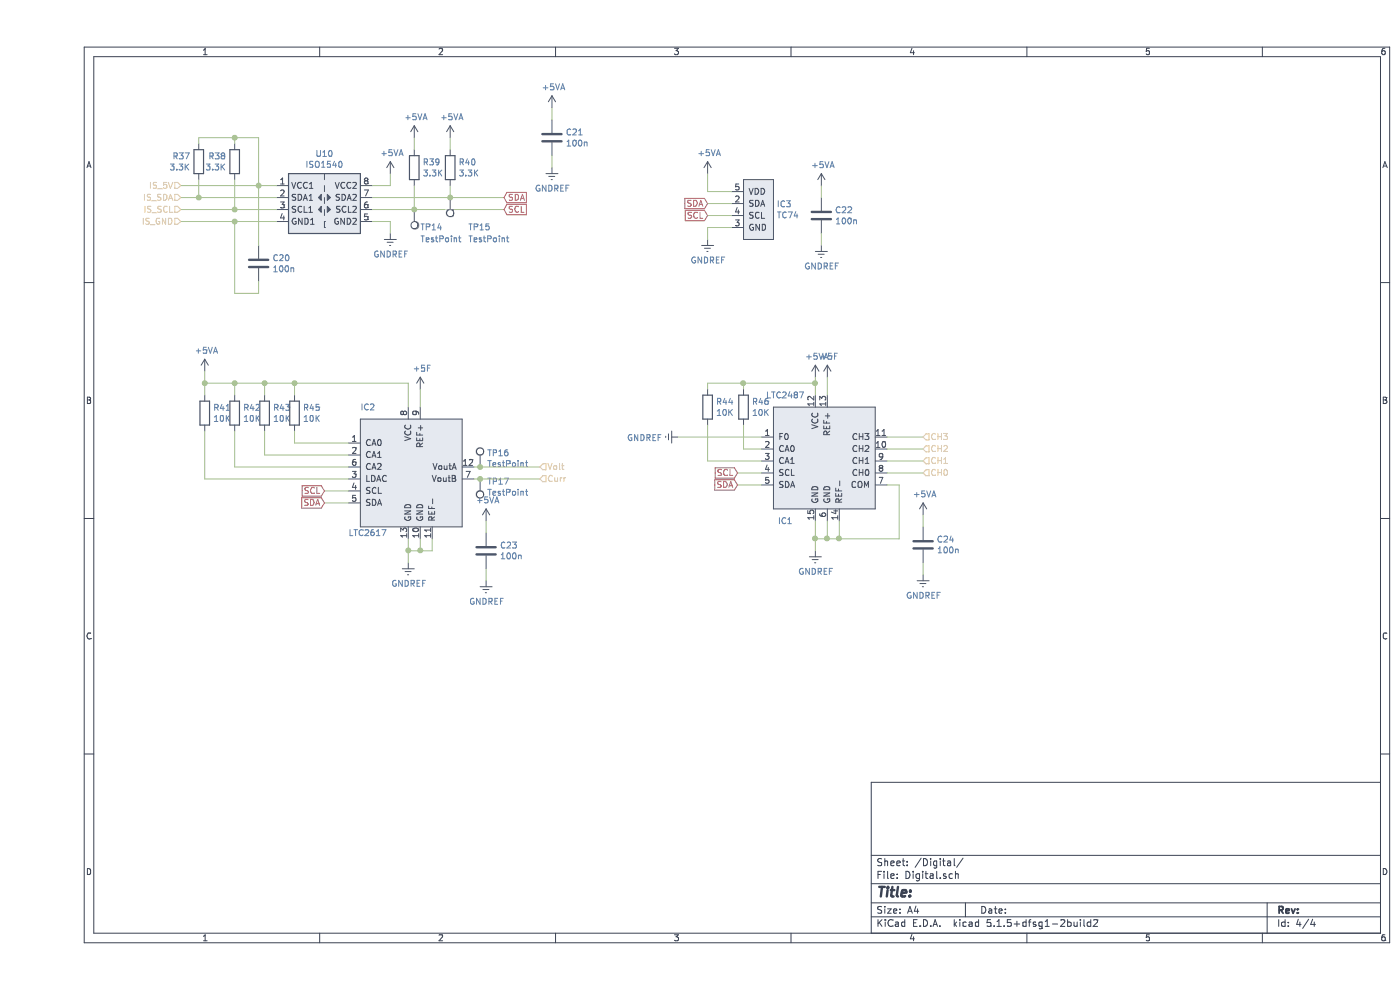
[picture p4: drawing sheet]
EESchema Schematic File Version 4
EELAYER 30 0
EELAYER END
$Descr A4 11693 8268
encoding utf-8
Sheet 4 4
Title ""
Date ""
Rev ""
Comp ""
Comment1 ""
Comment2 ""
Comment3 ""
Comment4 ""
$EndDescr
$Comp
L power:+5VA #PWR0146
U 1 1
P 5600 1450
F 0 "#PWR0146" H 5600 1300 50  0001 C CNN
F 1 "+5VA" H 5615 1623 50  0000 C CNN
F 2 "" H 5600 1450 50  0001 C CNN
F 3 "" H 5600 1450 50  0001 C CNN
	1    5600 1450
	1    0    0    -1  
$EndComp
$Comp
L Isolator:ISO1540 U10
U 1 1
P 2400 1650
F 0 "U10" H 2400 2017 50  0000 C CNN
F 1 "ISO1540" H 2400 1926 50  0000 C CNN
F 2 "Package_SO:SOIC-8_3.9x4.9mm_P1.27mm" H 2400 1300 50  0001 C CNN
F 3 "http://www.ti.com/lit/ds/symlink/iso1541.pdf" H 2400 1700 50  0001 C CNN
	1    2400 1650
	1    0    0    -1  
$EndComp
$Comp
L riklib:TC74 IC3
U 1 1
P 6000 1700
F 0 "IC3" H 6178 1696 50  0000 L CNN
F 1 "TC74" H 6178 1605 50  0000 L CNN
F 2 "Package_TO_SOT_THT:TO-220-5_Vertical" H 5800 1750 50  0001 C CNN
F 3 "" H 5800 1750 50  0001 C CNN
	1    6000 1700
	1    0    0    -1  
$EndComp
$Comp
L riklib:LTC2487 IC1
U 1 1
P 6600 3650
F 0 "IC1" H 6250 2950 50  0000 C CNN
F 1 "LTC2487" H 6250 4000 50  0000 C CNN
F 2 "Package_DFN_QFN:DFN-14-1EP_3x4mm_P0.5mm_EP1.7x3.3mm" H 6350 3800 50  0001 C CNN
F 3 "" H 6350 3800 50  0001 C CNN
	1    6600 3650
	1    0    0    -1  
$EndComp
$Comp
L power:GNDREF #PWR0147
U 1 1
P 5600 2000
F 0 "#PWR0147" H 5600 1750 50  0001 C CNN
F 1 "GNDREF" H 5605 1827 50  0000 C CNN
F 2 "" H 5600 2000 50  0001 C CNN
F 3 "" H 5600 2000 50  0001 C CNN
	1    5600 2000
	1    0    0    -1  
$EndComp
Wire Wire Line
	5600 2000 5600 1900
Wire Wire Line
	5600 1900 5800 1900
Wire Wire Line
	5800 1600 5600 1600
Wire Wire Line
	5600 1600 5600 1450
Text GLabel 5600 1700 0    50   Input ~ 0
SDA
Wire Wire Line
	5600 1700 5800 1700
Text GLabel 5600 1800 0    50   Input ~ 0
SCL
Wire Wire Line
	5600 1800 5800 1800
$Comp
L Device:R R41
U 1 1
P 1400 3450
F 0 "R41" H 1470 3496 50  0000 L CNN
F 1 "10K" H 1470 3405 50  0000 L CNN
F 2 "Resistor_SMD:R_0603_1608Metric" V 1330 3450 50  0001 C CNN
F 3 "~" H 1400 3450 50  0001 C CNN
	1    1400 3450
	1    0    0    -1  
$EndComp
$Comp
L Device:R R42
U 1 1
P 1650 3450
F 0 "R42" H 1720 3496 50  0000 L CNN
F 1 "10K" H 1720 3405 50  0000 L CNN
F 2 "Resistor_SMD:R_0603_1608Metric" V 1580 3450 50  0001 C CNN
F 3 "~" H 1650 3450 50  0001 C CNN
	1    1650 3450
	1    0    0    -1  
$EndComp
$Comp
L Device:R R43
U 1 1
P 1900 3450
F 0 "R43" H 1970 3496 50  0000 L CNN
F 1 "10K" H 1970 3405 50  0000 L CNN
F 2 "Resistor_SMD:R_0603_1608Metric" V 1830 3450 50  0001 C CNN
F 3 "~" H 1900 3450 50  0001 C CNN
	1    1900 3450
	1    0    0    -1  
$EndComp
$Comp
L Device:R R45
U 1 1
P 2150 3450
F 0 "R45" H 2220 3496 50  0000 L CNN
F 1 "10K" H 2220 3405 50  0000 L CNN
F 2 "Resistor_SMD:R_0603_1608Metric" V 2080 3450 50  0001 C CNN
F 3 "~" H 2150 3450 50  0001 C CNN
	1    2150 3450
	1    0    0    -1  
$EndComp
Wire Wire Line
	1400 4000 2600 4000
Wire Wire Line
	1400 3600 1400 4000
Wire Wire Line
	1650 3600 1650 3900
Wire Wire Line
	1650 3900 2600 3900
Wire Wire Line
	2600 3800 1900 3800
Wire Wire Line
	1900 3800 1900 3600
Wire Wire Line
	2150 3600 2150 3700
Wire Wire Line
	2150 3700 2600 3700
$Comp
L power:+5VA #PWR0148
U 1 1
P 1400 3100
F 0 "#PWR0148" H 1400 2950 50  0001 C CNN
F 1 "+5VA" H 1415 3273 50  0000 C CNN
F 2 "" H 1400 3100 50  0001 C CNN
F 3 "" H 1400 3100 50  0001 C CNN
	1    1400 3100
	1    0    0    -1  
$EndComp
Wire Wire Line
	1400 3100 1400 3200
Wire Wire Line
	1400 3200 1650 3200
Wire Wire Line
	3100 3200 3100 3400
Connection ~ 1400 3200
Wire Wire Line
	1400 3200 1400 3300
Wire Wire Line
	2150 3300 2150 3200
Connection ~ 2150 3200
Wire Wire Line
	2150 3200 3100 3200
Wire Wire Line
	1900 3300 1900 3200
Connection ~ 1900 3200
Wire Wire Line
	1900 3200 2150 3200
Wire Wire Line
	1650 3300 1650 3200
Connection ~ 1650 3200
Wire Wire Line
	1650 3200 1900 3200
$Comp
L power:GNDREF #PWR0149
U 1 1
P 3100 4700
F 0 "#PWR0149" H 3100 4450 50  0001 C CNN
F 1 "GNDREF" H 3105 4527 50  0000 C CNN
F 2 "" H 3100 4700 50  0001 C CNN
F 3 "" H 3100 4700 50  0001 C CNN
	1    3100 4700
	1    0    0    -1  
$EndComp
Wire Wire Line
	3100 4700 3100 4600
Wire Wire Line
	3100 4600 3200 4600
Wire Wire Line
	3200 4600 3200 4500
Connection ~ 3100 4600
Wire Wire Line
	3100 4600 3100 4500
Wire Wire Line
	6500 4350 6500 4500
Wire Wire Line
	6500 4500 6600 4500
Wire Wire Line
	7200 4500 7200 4050
Wire Wire Line
	7200 4050 7100 4050
Wire Wire Line
	6600 4350 6600 4500
Connection ~ 6600 4500
Wire Wire Line
	6600 4500 6700 4500
$Comp
L power:GNDREF #PWR0150
U 1 1
P 6500 4600
F 0 "#PWR0150" H 6500 4350 50  0001 C CNN
F 1 "GNDREF" H 6505 4427 50  0000 C CNN
F 2 "" H 6500 4600 50  0001 C CNN
F 3 "" H 6500 4600 50  0001 C CNN
	1    6500 4600
	1    0    0    -1  
$EndComp
$Comp
L power:GNDREF #PWR0151
U 1 1
P 5350 3650
F 0 "#PWR0151" H 5350 3400 50  0001 C CNN
F 1 "GNDREF" V 5355 3522 50  0000 R CNN
F 2 "" H 5350 3650 50  0001 C CNN
F 3 "" H 5350 3650 50  0001 C CNN
	1    5350 3650
	0    1    1    0   
$EndComp
Wire Wire Line
	5350 3650 6050 3650
Wire Wire Line
	6500 4600 6500 4500
Connection ~ 6500 4500
Wire Wire Line
	6500 3300 6500 3200
Wire Wire Line
	6500 3200 5900 3200
$Comp
L Device:R R46
U 1 1
P 5900 3400
F 0 "R46" H 5970 3446 50  0000 L CNN
F 1 "10K" H 5970 3355 50  0000 L CNN
F 2 "Resistor_SMD:R_0603_1608Metric" V 5830 3400 50  0001 C CNN
F 3 "~" H 5900 3400 50  0001 C CNN
	1    5900 3400
	1    0    0    -1  
$EndComp
$Comp
L Device:R R44
U 1 1
P 5600 3400
F 0 "R44" H 5670 3446 50  0000 L CNN
F 1 "10K" H 5670 3355 50  0000 L CNN
F 2 "Resistor_SMD:R_0603_1608Metric" V 5530 3400 50  0001 C CNN
F 3 "~" H 5600 3400 50  0001 C CNN
	1    5600 3400
	1    0    0    -1  
$EndComp
Wire Wire Line
	6050 3850 5600 3850
Wire Wire Line
	5600 3850 5600 3550
Wire Wire Line
	5900 3550 5900 3750
Wire Wire Line
	5900 3750 6050 3750
Wire Wire Line
	5900 3250 5900 3200
Wire Wire Line
	5900 3200 5600 3200
Wire Wire Line
	5600 3200 5600 3250
Connection ~ 5900 3200
Text HLabel 7400 3650 2    50   Input ~ 0
CH3
Text HLabel 7400 3750 2    50   Input ~ 0
CH2
Text HLabel 7400 3850 2    50   Input ~ 0
CH1
Text HLabel 7400 3950 2    50   Input ~ 0
CH0
Wire Wire Line
	7400 3950 7100 3950
Wire Wire Line
	7100 3850 7400 3850
Wire Wire Line
	7400 3750 7100 3750
Wire Wire Line
	7100 3650 7400 3650
$Comp
L power:+5F #PWR?
U 1 1
P 6600 3150
AR Path="/6007D2AC/5FF77E05" Ref="#PWR?"  Part="1" 
AR Path="/5FF10DE2/5FF77E05" Ref="#PWR0152"  Part="1" 
F 0 "#PWR0152" H 6600 3000 50  0001 C CNN
F 1 "+5F" H 6615 3323 50  0000 C CNN
F 2 "" H 6600 3150 50  0001 C CNN
F 3 "" H 6600 3150 50  0001 C CNN
	1    6600 3150
	1    0    0    -1  
$EndComp
Wire Wire Line
	6600 3150 6600 3300
$Comp
L power:+5F #PWR?
U 1 1
P 3200 3250
AR Path="/6007D2AC/5FF808C9" Ref="#PWR?"  Part="1" 
AR Path="/5FF10DE2/5FF808C9" Ref="#PWR0153"  Part="1" 
F 0 "#PWR0153" H 3200 3100 50  0001 C CNN
F 1 "+5F" H 3215 3423 50  0000 C CNN
F 2 "" H 3200 3250 50  0001 C CNN
F 3 "" H 3200 3250 50  0001 C CNN
	1    3200 3250
	1    0    0    -1  
$EndComp
Wire Wire Line
	3200 3250 3200 3400
Text HLabel 4200 3900 2    50   Input ~ 0
Volt
Text HLabel 4200 4000 2    50   Input ~ 0
Curr
Wire Wire Line
	4200 4000 3700 4000
Wire Wire Line
	3650 3900 3700 3900
$Comp
L power:+5VA #PWR0154
U 1 1
P 2950 1450
F 0 "#PWR0154" H 2950 1300 50  0001 C CNN
F 1 "+5VA" H 2965 1623 50  0000 C CNN
F 2 "" H 2950 1450 50  0001 C CNN
F 3 "" H 2950 1450 50  0001 C CNN
	1    2950 1450
	1    0    0    -1  
$EndComp
Wire Wire Line
	2800 1550 2950 1550
Wire Wire Line
	2950 1550 2950 1450
$Comp
L power:GNDREF #PWR0155
U 1 1
P 2950 1950
F 0 "#PWR0155" H 2950 1700 50  0001 C CNN
F 1 "GNDREF" H 2955 1777 50  0000 C CNN
F 2 "" H 2950 1950 50  0001 C CNN
F 3 "" H 2950 1950 50  0001 C CNN
	1    2950 1950
	1    0    0    -1  
$EndComp
Wire Wire Line
	2800 1850 2950 1850
Wire Wire Line
	2950 1850 2950 1950
Text GLabel 3900 1750 2    50   Input ~ 0
SCL
Text GLabel 3900 1650 2    50   Input ~ 0
SDA
Wire Wire Line
	2800 1750 3150 1750
$Comp
L Device:R R39
U 1 1
P 3150 1400
F 0 "R39" H 3220 1446 50  0000 L CNN
F 1 "3.3K" H 3220 1355 50  0000 L CNN
F 2 "Resistor_SMD:R_0603_1608Metric" V 3080 1400 50  0001 C CNN
F 3 "~" H 3150 1400 50  0001 C CNN
	1    3150 1400
	1    0    0    -1  
$EndComp
$Comp
L Device:R R40
U 1 1
P 3450 1400
F 0 "R40" H 3520 1446 50  0000 L CNN
F 1 "3.3K" H 3520 1355 50  0000 L CNN
F 2 "Resistor_SMD:R_0603_1608Metric" V 3380 1400 50  0001 C CNN
F 3 "~" H 3450 1400 50  0001 C CNN
	1    3450 1400
	1    0    0    -1  
$EndComp
$Comp
L power:+5VA #PWR0156
U 1 1
P 3150 1150
F 0 "#PWR0156" H 3150 1000 50  0001 C CNN
F 1 "+5VA" H 3165 1323 50  0000 C CNN
F 2 "" H 3150 1150 50  0001 C CNN
F 3 "" H 3150 1150 50  0001 C CNN
	1    3150 1150
	1    0    0    -1  
$EndComp
$Comp
L power:+5VA #PWR0157
U 1 1
P 3450 1150
F 0 "#PWR0157" H 3450 1000 50  0001 C CNN
F 1 "+5VA" H 3465 1323 50  0000 C CNN
F 2 "" H 3450 1150 50  0001 C CNN
F 3 "" H 3450 1150 50  0001 C CNN
	1    3450 1150
	1    0    0    -1  
$EndComp
Wire Wire Line
	3450 1150 3450 1250
Wire Wire Line
	3450 1550 3450 1650
Wire Wire Line
	2800 1650 3450 1650
Connection ~ 3450 1650
Wire Wire Line
	3450 1650 3900 1650
Wire Wire Line
	3150 1550 3150 1750
Connection ~ 3150 1750
Wire Wire Line
	3150 1750 3900 1750
Wire Wire Line
	3150 1150 3150 1250
Wire Wire Line
	2000 1750 1650 1750
$Comp
L Device:R R38
U 1 1
P 1650 1350
F 0 "R38" H 1720 1396 50  0000 L CNN
F 1 "3.3K" H 1720 1305 50  0000 L CNN
F 2 "Resistor_SMD:R_0603_1608Metric" V 1580 1350 50  0001 C CNN
F 3 "~" H 1650 1350 50  0001 C CNN
	1    1650 1350
	-1   0    0    -1  
$EndComp
$Comp
L Device:R R37
U 1 1
P 1350 1350
F 0 "R37" H 1420 1396 50  0000 L CNN
F 1 "3.3K" H 1420 1305 50  0000 L CNN
F 2 "Resistor_SMD:R_0603_1608Metric" V 1280 1350 50  0001 C CNN
F 3 "~" H 1350 1350 50  0001 C CNN
	1    1350 1350
	-1   0    0    -1  
$EndComp
Wire Wire Line
	1350 1150 1350 1200
Wire Wire Line
	1350 1500 1350 1650
Wire Wire Line
	2000 1650 1350 1650
Connection ~ 1350 1650
Wire Wire Line
	1350 1650 1200 1650
Wire Wire Line
	1650 1500 1650 1750
Connection ~ 1650 1750
Wire Wire Line
	1650 1750 1200 1750
Wire Wire Line
	1650 1150 1650 1200
Text HLabel 1200 1850 0    50   Input ~ 0
IS_GND
Wire Wire Line
	1200 1850 1650 1850
Text HLabel 1200 1550 0    50   Input ~ 0
IS_5V
Wire Wire Line
	1200 1550 1850 1550
Text HLabel 1200 1650 0    50   Input ~ 0
IS_SDA
Text HLabel 1200 1750 0    50   Input ~ 0
IS_SCL
Wire Wire Line
	1850 1550 1850 1150
Wire Wire Line
	1850 1150 1650 1150
Connection ~ 1850 1550
Wire Wire Line
	1850 1550 2000 1550
Wire Wire Line
	1650 1150 1350 1150
Connection ~ 1650 1150
$Comp
L Device:C C21
U 1 1
P 4300 1150
F 0 "C21" H 4415 1196 50  0000 L CNN
F 1 "100n" H 4415 1105 50  0000 L CNN
F 2 "Capacitor_SMD:C_0603_1608Metric_Pad1.05x0.95mm_HandSolder" H 4338 1000 50  0001 C CNN
F 3 "~" H 4300 1150 50  0001 C CNN
	1    4300 1150
	1    0    0    -1  
$EndComp
$Comp
L power:GNDREF #PWR0158
U 1 1
P 4300 1400
F 0 "#PWR0158" H 4300 1150 50  0001 C CNN
F 1 "GNDREF" H 4305 1227 50  0000 C CNN
F 2 "" H 4300 1400 50  0001 C CNN
F 3 "" H 4300 1400 50  0001 C CNN
	1    4300 1400
	1    0    0    -1  
$EndComp
$Comp
L power:+5VA #PWR0159
U 1 1
P 4300 900
F 0 "#PWR0159" H 4300 750 50  0001 C CNN
F 1 "+5VA" H 4315 1073 50  0000 C CNN
F 2 "" H 4300 900 50  0001 C CNN
F 3 "" H 4300 900 50  0001 C CNN
	1    4300 900 
	1    0    0    -1  
$EndComp
Wire Wire Line
	4300 900  4300 1000
Wire Wire Line
	4300 1400 4300 1300
$Comp
L Device:C C22
U 1 1
P 6550 1800
F 0 "C22" H 6665 1846 50  0000 L CNN
F 1 "100n" H 6665 1755 50  0000 L CNN
F 2 "Capacitor_SMD:C_0603_1608Metric_Pad1.05x0.95mm_HandSolder" H 6588 1650 50  0001 C CNN
F 3 "~" H 6550 1800 50  0001 C CNN
	1    6550 1800
	1    0    0    -1  
$EndComp
$Comp
L power:GNDREF #PWR0160
U 1 1
P 6550 2050
F 0 "#PWR0160" H 6550 1800 50  0001 C CNN
F 1 "GNDREF" H 6555 1877 50  0000 C CNN
F 2 "" H 6550 2050 50  0001 C CNN
F 3 "" H 6550 2050 50  0001 C CNN
	1    6550 2050
	1    0    0    -1  
$EndComp
$Comp
L power:+5VA #PWR0161
U 1 1
P 6550 1550
F 0 "#PWR0161" H 6550 1400 50  0001 C CNN
F 1 "+5VA" H 6565 1723 50  0000 C CNN
F 2 "" H 6550 1550 50  0001 C CNN
F 3 "" H 6550 1550 50  0001 C CNN
	1    6550 1550
	1    0    0    -1  
$EndComp
Wire Wire Line
	6550 1550 6550 1650
Wire Wire Line
	6550 2050 6550 1950
$Comp
L Device:C C23
U 1 1
P 3750 4600
F 0 "C23" H 3865 4646 50  0000 L CNN
F 1 "100n" H 3865 4555 50  0000 L CNN
F 2 "Capacitor_SMD:C_0603_1608Metric_Pad1.05x0.95mm_HandSolder" H 3788 4450 50  0001 C CNN
F 3 "~" H 3750 4600 50  0001 C CNN
	1    3750 4600
	1    0    0    -1  
$EndComp
$Comp
L power:GNDREF #PWR0162
U 1 1
P 3750 4850
F 0 "#PWR0162" H 3750 4600 50  0001 C CNN
F 1 "GNDREF" H 3755 4677 50  0000 C CNN
F 2 "" H 3750 4850 50  0001 C CNN
F 3 "" H 3750 4850 50  0001 C CNN
	1    3750 4850
	1    0    0    -1  
$EndComp
$Comp
L power:+5VA #PWR0163
U 1 1
P 3750 4350
F 0 "#PWR0163" H 3750 4200 50  0001 C CNN
F 1 "+5VA" H 3765 4523 50  0000 C CNN
F 2 "" H 3750 4350 50  0001 C CNN
F 3 "" H 3750 4350 50  0001 C CNN
	1    3750 4350
	1    0    0    -1  
$EndComp
Wire Wire Line
	3750 4350 3750 4450
Wire Wire Line
	3750 4850 3750 4750
$Comp
L Device:C C24
U 1 1
P 7400 4550
F 0 "C24" H 7515 4596 50  0000 L CNN
F 1 "100n" H 7515 4505 50  0000 L CNN
F 2 "Capacitor_SMD:C_0603_1608Metric_Pad1.05x0.95mm_HandSolder" H 7438 4400 50  0001 C CNN
F 3 "~" H 7400 4550 50  0001 C CNN
	1    7400 4550
	1    0    0    -1  
$EndComp
$Comp
L power:GNDREF #PWR0164
U 1 1
P 7400 4800
F 0 "#PWR0164" H 7400 4550 50  0001 C CNN
F 1 "GNDREF" H 7405 4627 50  0000 C CNN
F 2 "" H 7400 4800 50  0001 C CNN
F 3 "" H 7400 4800 50  0001 C CNN
	1    7400 4800
	1    0    0    -1  
$EndComp
$Comp
L power:+5VA #PWR0165
U 1 1
P 7400 4300
F 0 "#PWR0165" H 7400 4150 50  0001 C CNN
F 1 "+5VA" H 7415 4473 50  0000 C CNN
F 2 "" H 7400 4300 50  0001 C CNN
F 3 "" H 7400 4300 50  0001 C CNN
	1    7400 4300
	1    0    0    -1  
$EndComp
Wire Wire Line
	7400 4300 7400 4400
Wire Wire Line
	7400 4800 7400 4700
$Comp
L Device:C C20
U 1 1
P 1850 2200
F 0 "C20" H 1965 2246 50  0000 L CNN
F 1 "100n" H 1965 2155 50  0000 L CNN
F 2 "Capacitor_SMD:C_0603_1608Metric_Pad1.05x0.95mm_HandSolder" H 1888 2050 50  0001 C CNN
F 3 "~" H 1850 2200 50  0001 C CNN
	1    1850 2200
	1    0    0    -1  
$EndComp
Wire Wire Line
	1850 2450 1850 2350
Wire Wire Line
	1850 1550 1850 2050
Wire Wire Line
	1850 2450 1650 2450
Wire Wire Line
	1650 2450 1650 1850
Connection ~ 1650 1850
Wire Wire Line
	1650 1850 2000 1850
$Comp
L Connector:TestPoint TP14
U 1 1
P 3150 1750
F 0 "TP14" H 3100 1900 50  0000 R CNN
F 1 "TestPoint" H 3100 2000 50  0000 R CNN
F 2 "TestPoint:TestPoint_Loop_D1.80mm_Drill1.0mm_Beaded" H 3350 1750 50  0001 C CNN
F 3 "~" H 3350 1750 50  0001 C CNN
	1    3150 1750
	-1   0    0    1   
$EndComp
$Comp
L Connector:TestPoint TP15
U 1 1
P 3450 1650
F 0 "TP15" H 3300 1900 50  0000 R CNN
F 1 "TestPoint" H 3300 2000 50  0000 R CNN
F 2 "TestPoint:TestPoint_Loop_D1.80mm_Drill1.0mm_Beaded" H 3650 1650 50  0001 C CNN
F 3 "~" H 3650 1650 50  0001 C CNN
	1    3450 1650
	-1   0    0    1   
$EndComp
$Comp
L Connector:TestPoint TP17
U 1 1
P 3700 4000
F 0 "TP17" H 3642 4026 50  0000 R CNN
F 1 "TestPoint" H 3642 4117 50  0000 R CNN
F 2 "TestPoint:TestPoint_Loop_D1.80mm_Drill1.0mm_Beaded" H 3900 4000 50  0001 C CNN
F 3 "~" H 3900 4000 50  0001 C CNN
	1    3700 4000
	-1   0    0    1   
$EndComp
Connection ~ 3700 4000
Wire Wire Line
	3700 4000 3650 4000
$Comp
L Connector:TestPoint TP16
U 1 1
P 3700 3900
F 0 "TP16" H 3758 4018 50  0000 L CNN
F 1 "TestPoint" H 3758 3927 50  0000 L CNN
F 2 "TestPoint:TestPoint_Loop_D1.80mm_Drill1.0mm_Beaded" H 3900 3900 50  0001 C CNN
F 3 "~" H 3900 3900 50  0001 C CNN
	1    3700 3900
	1    0    0    -1  
$EndComp
Connection ~ 3700 3900
Wire Wire Line
	3700 3900 4200 3900
Wire Wire Line
	3200 4600 3300 4600
Wire Wire Line
	3300 4600 3300 4500
Connection ~ 3200 4600
Wire Wire Line
	6700 4350 6700 4500
Connection ~ 6700 4500
Wire Wire Line
	6700 4500 7200 4500
$Comp
L power:+5VA #PWR0166
U 1 1
P 6500 3150
F 0 "#PWR0166" H 6500 3000 50  0001 C CNN
F 1 "+5VA" H 6515 3323 50  0000 C CNN
F 2 "" H 6500 3150 50  0001 C CNN
F 3 "" H 6500 3150 50  0001 C CNN
	1    6500 3150
	1    0    0    -1  
$EndComp
Wire Wire Line
	6500 3150 6500 3200
Connection ~ 6500 3200
Wire Wire Line
	2600 4100 2400 4100
Wire Wire Line
	2400 4200 2600 4200
Text GLabel 2400 4100 0    50   Input ~ 0
SCL
Text GLabel 2400 4200 0    50   Input ~ 0
SDA
Wire Wire Line
	6050 3950 5850 3950
Wire Wire Line
	5850 4050 6050 4050
Text GLabel 5850 3950 0    50   Input ~ 0
SCL
Text GLabel 5850 4050 0    50   Input ~ 0
SDA
$Comp
L riklib:LTC2617 IC2
U 1 1
P 3100 3950
AR Path="/5FF1F5BA" Ref="IC2"  Part="1" 
AR Path="/5FF10DE2/5FF1F5BA" Ref="IC2"  Part="1" 
F 0 "IC2" H 2700 4500 50  0000 L CNN
F 1 "LTC2617" H 2600 3450 50  0000 L CNN
F 2 "Package_DFN_QFN:DFN-12-1EP_3x4mm_P0.5mm_EP1.7x3.3mm" H 2900 3950 50  0001 C CNN
F 3 "" H 2900 3950 50  0001 C CNN
	1    3100 3950
	1    0    0    -1  
$EndComp
$EndSCHEMATC
